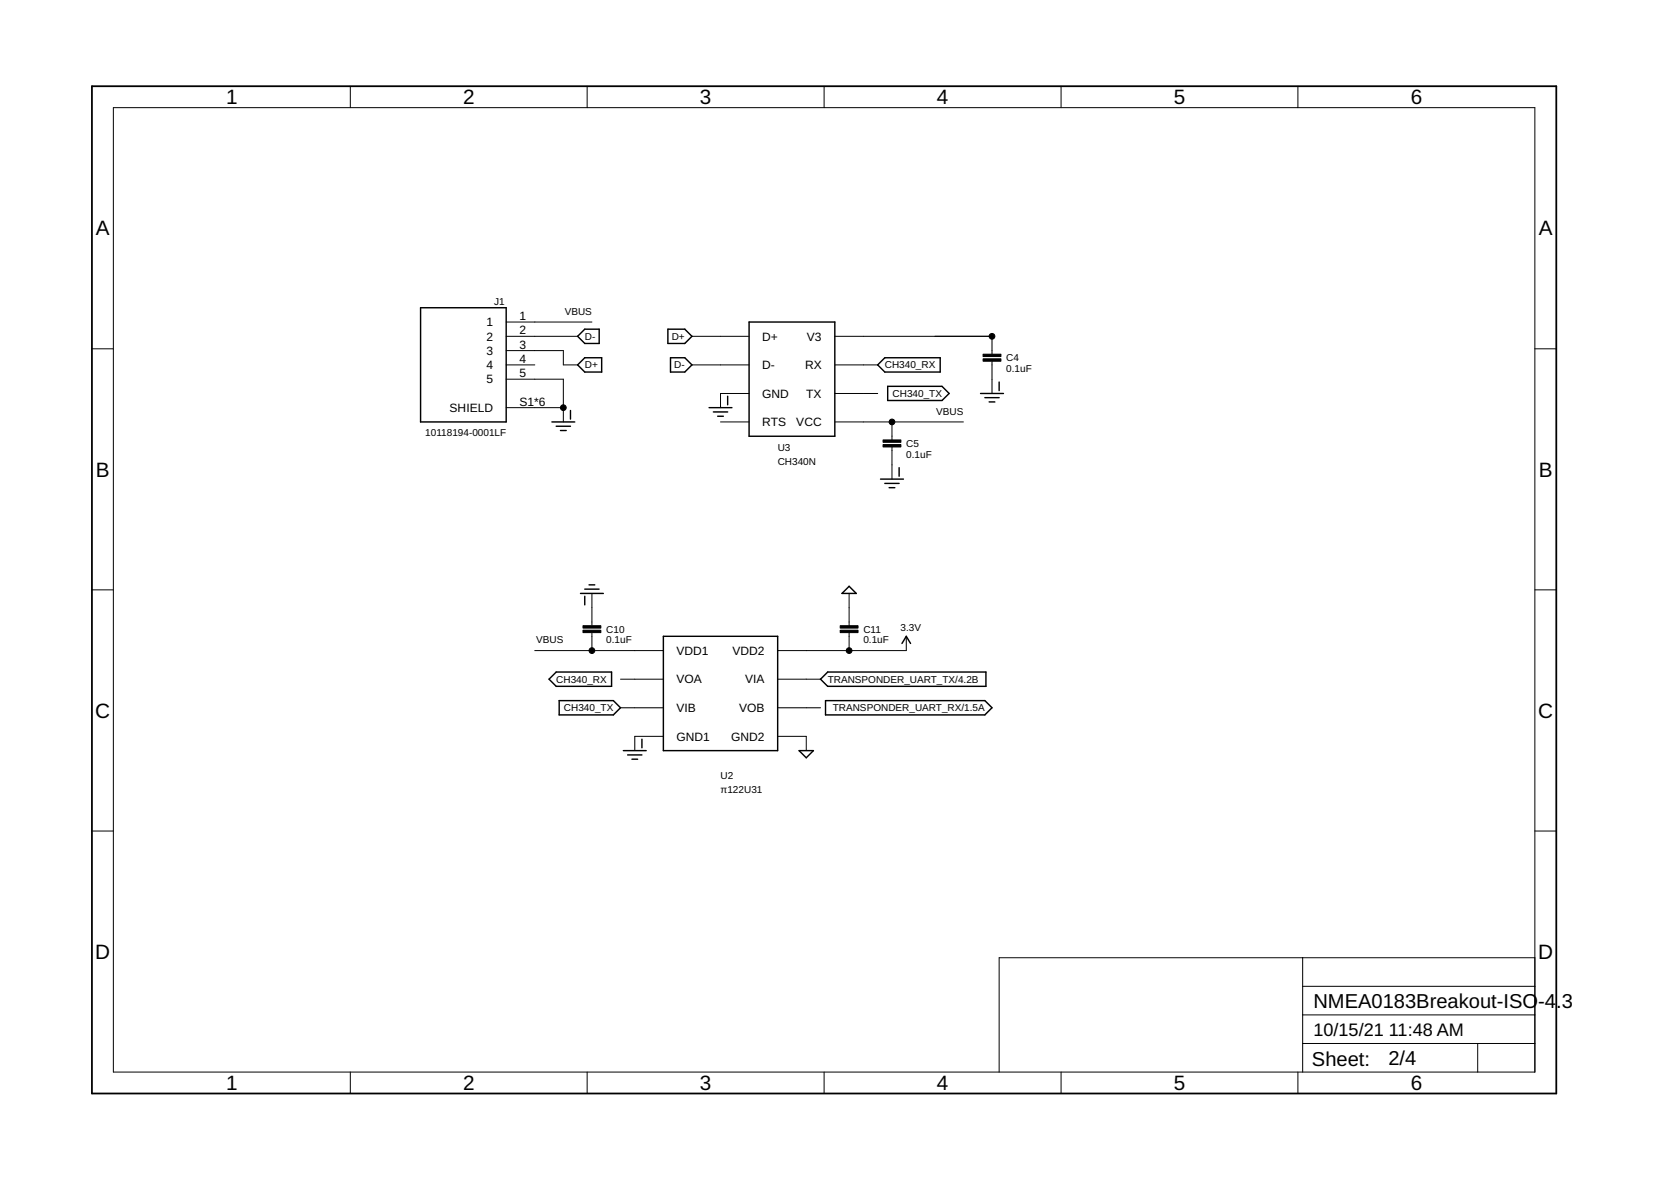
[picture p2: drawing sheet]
<svg xmlns="http://www.w3.org/2000/svg" width="297mm" height="210mm" viewBox="0 0 297 210" stroke-linecap="round" stroke-linejoin="round" font-family="sans-serif">
<g fill="none" stroke="#000" stroke-width=".25">
<path d="M74.8 54.7h15.2v20.3h-15.2zM102.7 59.8l1.2-1.3h2.6v2.5h-2.6zM118.7 58.5h3l1.3 1.3-1.3 1.2h-3zM133.2 57.2h15.2v20.3h-15.2zM98.1 75h4.1M98.9 75.8h2.5M99.6 76.5h1M101.4 73v1.5M102.7 64.9l1.2-1.3h3.1v2.5h-3.1zM119.2 63.6h2.5l1.3 1.3-1.3 1.2h-2.5zM126 72.5h4.1M126.8 73.2h2.5"/>
<path d="M127.6 74h1M129.3 70.4v1.5M156 64.9l1.3-1.3h9.8v2.5h-9.8zM157.8 68.7h9.6l1.3 1.2-1.3 1.3h-9.6zM174.3 69.9h4.1M175.1 70.7h2.5M175.8 71.4h1M177.6 67.9v1.5M156.5 85.2h4.1M157.3 85.9h2.5M158.1 86.7h1M159.8 83.1v1.5"/>
<path d="M103.2 105.5h4.1M103.9 104.7h2.6M103.9 106v1.5M104.7 103.9h1M117.9 113.1h20.3v20.3h-20.3zM147.1 119.4h28.2v2.6h-28.2l-1.2-1.3zM150.9 104.2l1.3 1.3h-2.5zM160.3 114.4l.8-1.3 .8 1.3M97.6 120.7l1.3-1.3h9.8v2.6h-9.8zM99.4 124.5h9.6l1.3 1.3-1.3 1.3h-9.6zM110.8 133.4h4.1M111.6 134.2h2.5"/>
<path d="M112.3 134.9h1M114.1 131.4v1.5M142 133.4h2.6l-1.3 1.3zM146.7 124.5h28.4l1.2 1.3-1.2 1.3h-28.4z"/>
</g>
<g fill="none" stroke="#000" stroke-width=".18">
<path d="M20.2 19.1h252.6v171.4h-252.6zM62.3 15.3v3.8M104.4 15.3v3.8M146.5 15.3v3.8M188.6 15.3v3.8M230.7 15.3v3.8M90 57.2h15.2M90 59.8h12.7M123 59.8h10.2M148.4 59.8h27.9v3.1M16.3 62h3.9M90 62.3h10.1v2.6h2.6"/>
<path d="M90 64.9h5.1M90 67.4h10.1v7.6M90 72.5h10.1M123 64.9h10.2M128.1 75h5.1M133.2 69.9h-5.1v2.6M148.4 64.9h7.6M148.4 69.9h7.6M148.4 75h22.9M158.6 75v3.2M158.6 79.4v5.8M176.3 64.2v5.7"/>
<path d="M272.8 62h3.8M16.3 104.8h3.9M95.1 115.6h22.8M105.2 105.5v5.7M105.2 112.5v3.1M150.9 105.5v5.7M150.9 112.5v3.1M161.1 113.1v2.5h-22.9M272.8 104.8h3.8M110.3 120.7h7.6M110.3 125.8h7.6M117.9 130.9h-5.1v2.5"/>
<path d="M138.2 120.7h7.7M138.2 125.8h7.7M138.2 130.9h5.1v2.5M16.3 147.7h3.9M272.8 147.7h3.8M231.6 170.2v20.3M231.6 175.3h41.2M272.8 170.2h-95.2v20.3M62.3 190.5v3.9M104.4 190.5v3.9M146.5 190.5v3.9M188.6 190.5v3.9"/>
<path d="M230.7 190.5v3.9M231.6 185.5h41.2M231.6 180.4h41.2M262.7 185.5v5"/>
</g>
<path d="M16.3 15.3h260.3v179.1h-260.3z" fill="none" stroke="#000" stroke-width=".32"/>
<path d="M157 78.2h3.1v.4h-3.1zM157 79h3.1v.4h-3.1zM174.8 62.9h3.1v.5h-3.1zM174.8 63.8h3.1v.4h-3.1zM103.6 111.2h3.2v.4h-3.2zM103.6 112h3.2v.4h-3.2zM149.4 111.2h3.1v.4h-3.1zM149.4 112h3.1v.4h-3.1z" fill="#000" stroke="#000" stroke-width=".18"/>
<g fill="#000" stroke="#000" stroke-width=".18">
<circle cx="176.3" cy="59.8" r=".51"/>
<circle cx="100.1" cy="72.5" r=".51"/>
<circle cx="158.6" cy="75" r=".51"/>
<circle cx="105.2" cy="115.6" r=".51"/>
<circle cx="150.9" cy="115.6" r=".51"/>
</g>
<g font-size="3.7">
<text x="40.2" y="18.5">1</text>
<text x="82.3" y="18.5">2</text>
<text x="124.4" y="18.5">3</text>
<text x="166.5" y="18.5">4</text>
<text x="208.7" y="18.5">5</text>
<text x="250.8" y="18.5">6</text>
<text x="17" y="41.9">A</text>
<text x="273.5" y="41.9">A</text>
<text x="17" y="84.7">B</text>
<text x="273.5" y="84.7">B</text>
<text x="16.9" y="127.6">C</text>
<text x="273.4" y="127.6">C</text>
<text x="16.9" y="170.4">D</text>
<text x="273.4" y="170.4">D</text>
<text x="40.2" y="193.7">1</text>
<text x="82.3" y="193.7">2</text>
<text x="124.4" y="193.7">3</text>
<text x="166.5" y="193.7">4</text>
<text x="208.7" y="193.7">5</text>
<text x="250.8" y="193.7">6</text>
</g>
<g font-size="3.6">
<text x="233.5" y="179.1">NMEA0183Breakout-ISO</text>
<text x="273.4" y="179.1">-4.</text>
<text x="277.6" y="179.1">3</text>
<text x="233.2" y="189.4">Sheet:</text>
<text x="246.8" y="189.3">2/4</text>
</g>
<g font-size="3.2">
<text x="233.5" y="184.2">10/15/21</text>
<text x="246.9" y="184.2">11:48 AM</text>
</g>
<g font-size="2.1">
<text x="86.5" y="58">1</text>
<text x="92.3" y="56.9">1</text>
<text x="92.3" y="59.4">2</text>
<text x="86.5" y="60.5">2</text>
<text x="86.5" y="63.1">3</text>
<text x="86.5" y="65.6">4</text>
<text x="92.3" y="62">3</text>
<text x="92.3" y="64.5">4</text>
<text x="135.5" y="60.5">D+</text>
<text x="135.5" y="65.6">D-</text>
<text x="143.1" y="65.6">RX</text>
<text x="143.4" y="60.5">V3</text>
<text x="86.5" y="68.1">5</text>
<text x="92.3" y="67">5</text>
<text x="135.5" y="70.7">GND</text>
<text x="143.3" y="70.7">TX</text>
<text x="79.9" y="73.2">SHIELD</text>
<text x="92.3" y="72.1">S1*6</text>
<text x="135.5" y="75.8">RTS</text>
<text x="141.6" y="75.8">VCC</text>
<text x="120.3" y="116.4">VDD1</text>
<text x="130.2" y="116.4">VDD2</text>
<text x="120.3" y="121.5">VOA</text>
<text x="132.5" y="121.5">VIA</text>
<text x="120.3" y="126.6">VIB</text>
<text x="120.3" y="131.6">GND1</text>
<text x="130" y="131.6">GND2</text>
<text x="131.4" y="126.6">VOB</text>
</g>
<g font-size="1.8">
<text x="87.9" y="54.2">J1</text>
<text x="100.4" y="56">VBUS</text>
<text x="104" y="60.4">D-</text>
<text x="104" y="65.5">D+</text>
<text x="119.4" y="60.4">D+</text>
<text x="119.8" y="65.5">D-</text>
<text x="157.3" y="65.5">CH340_RX</text>
<text x="178.9" y="64.2">C4</text>
<text x="158.7" y="70.6">CH340_TX</text>
<text x="178.9" y="66.1">0.1uF</text>
<text x="75.6" y="77.5">10118194-0001LF</text>
<text x="166.4" y="73.7">VBUS</text>
<text x="138.2" y="82.6">CH340N</text>
<text x="138.2" y="80.1">U3</text>
<text x="161.1" y="81.4">0.1uF</text>
<text x="161.1" y="79.4">C5</text>
<text x="107.8" y="112.5">C10</text>
<text x="153.5" y="112.5">C11</text>
<text x="160.1" y="112.1">3.3V</text>
<text x="95.3" y="114.4">VBUS</text>
<text x="107.8" y="114.4">0.1uF</text>
<text x="153.5" y="114.4">0.1uF</text>
<text x="98.9" y="121.3">CH340_RX</text>
<text x="147.1" y="121.3">TRANSPONDER_UART_TX/4.2B</text>
<text x="100.3" y="126.4">CH340_TX</text>
<text x="148" y="126.4">TRANSPONDER_UART_RX/1.5A</text>
<text x="128.1" y="141">π122U31</text>
<text x="128.1" y="138.5">U2</text>
</g>
</svg>
